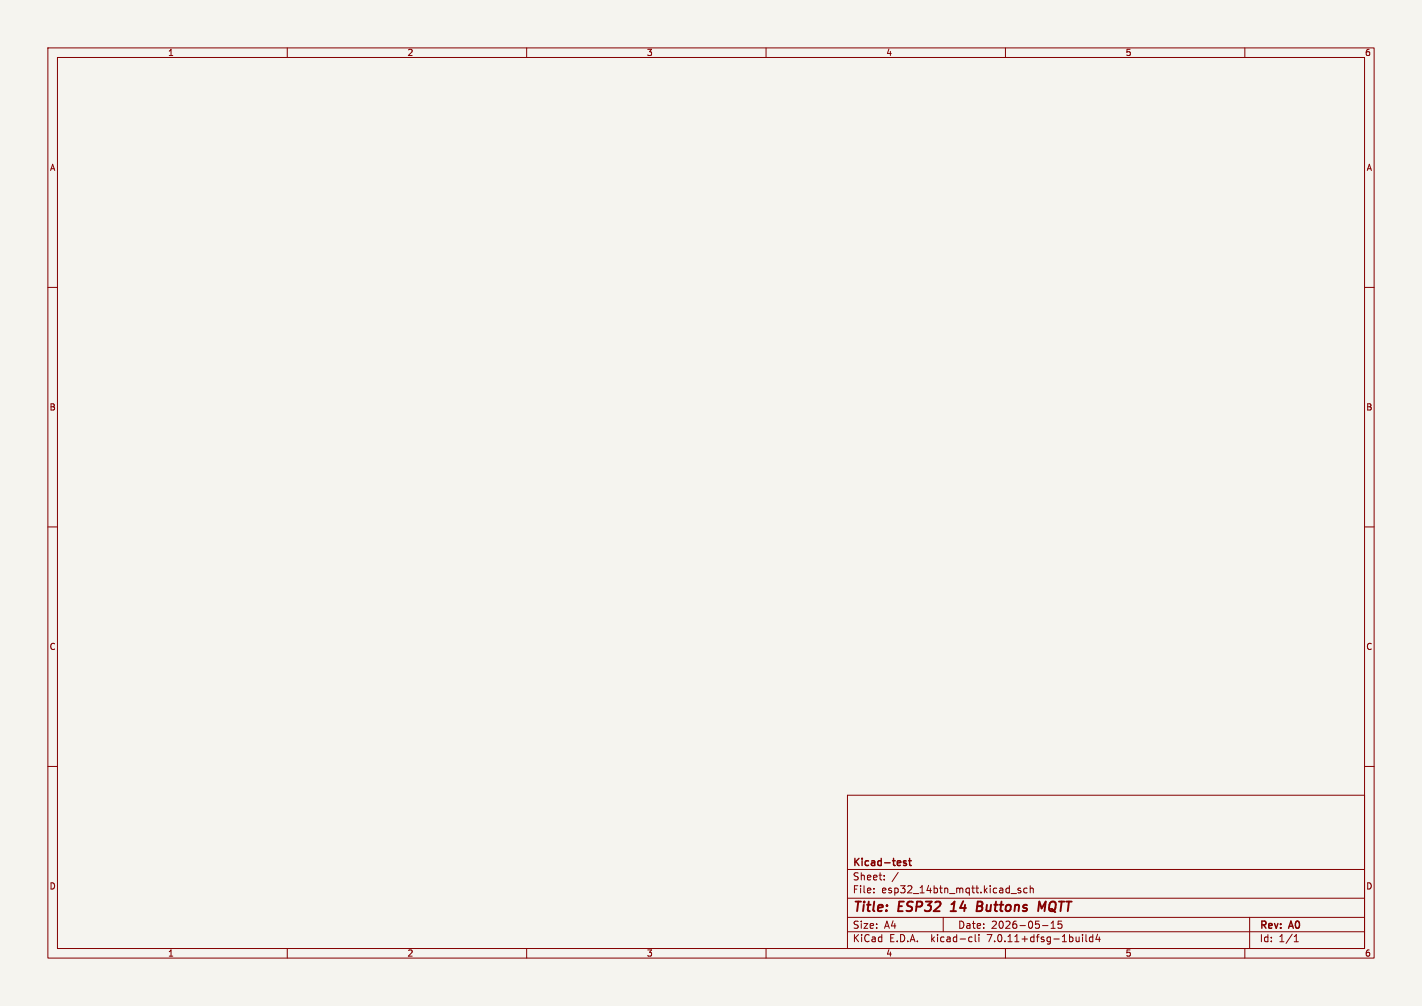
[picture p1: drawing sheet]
<svg xmlns="http://www.w3.org/2000/svg" width="297mm" height="210mm" viewBox="0 0 297 210" stroke-linecap="round" stroke-linejoin="round" font-family="sans-serif">
<path d="M0 0h297v210h-297z" fill="#f5f4ef" stroke="#f5f4ef" stroke-width=".21"/>
<g fill="none" stroke="#840000" stroke-width=".21">
<path d="M10 10h277v190h-277zM12 12h273v186h-273zM60 10v2M110 10v2M160 10v2M210 10v2M260 10v2M10 60h2M285 60h2M10 110h2M285 110h2M10 160h2"/>
<path d="M285 160h2M177 166h108v32h-108zM60 198v2M110 198v2M160 198v2M177 194.5h108M177 191.5h108M177 187.5h108M177 181.5h108M182.5 186.3v.1M182.5 185.5v.1M184.7 183.6v.1"/>
<path d="M184.7 182.8v.1M187.6 182.1l-1.3 2M197 191.5v3M202.6 195.6l.4 .1M203 196.5l-.4 .1M203.7 195.1v1.3l.2 .2M204.5 195.1v.1M204.5 195.6v1M210 198v2M211.2 186.5h1.1M213.2 185.5l-.4-.1-.2 .2 .1 .2 .5 .2v.3h-.6M214.5 185.5l-.4-.1-.3 .3 .2 .6h.5"/>
<path d="M215.2 185.5l.2-.1 .3 .1 .1 .9M215.2 184.9v1.5M217.7 193.2h1.2M219.5 193.8h.9M219.5 192.7l.5-.4v1.5M221.7 192.3h-.7v.7l.2-.1h.5l.1 .3-.1 .5-.2 .1-.5-.1M226.1 195.1v.1M226.1 195.6v1M226.8 195.1v1.3l.2 .2M228.2 195.7l-.4-.1-.3 .3 .2 .6h.5M228.2 195.1v1.5M229.2 195l-.3 1.1h.9"/>
<path d="M229.6 195.6v1M260 198v2M261 191.5v6.5M270.3 196.6h.9M270.3 195.5l.4-.4v1.5"/>
</g>
<path d="M198.5 190.2h1.2M199.1 188.5l-.4 .3M204.1 189.2h.7M204.8 189.2l.2 .1M204.9 188.2h-.7l-.2 2 .9-.1M205 189.1l-.2 .1M217.1 188.2l.5 1.4 .8-1.4-.2 2" fill="none" stroke="#840000" stroke-width=".4"/>
<path d="M188.8 179.8h.5M189.8 179.7h.5M190 179.2v1.3l.3 .2M188.8 180.1l.5 .2v.2l-.2 .2-.4-.1" fill="none" stroke="#840000" stroke-width=".3"/>
<g font-size="2.8" fill="#840000">
<text x="178" y="190.9">Title:</text>
<text x="187.7" y="190.9">ESP32</text>
<text x="199.5" y="190.9">14</text>
<text x="205.6" y="190.9">Buttons</text>
<text x="219.3" y="190.9">MQTT</text>
</g>
<g font-size="2.1" fill="#840000">
<text x="178" y="184">Sheet:</text>
<text x="178" y="181.2">Kicad-test</text>
<text x="178" y="186.7">File:</text>
<text x="184.1" y="186.7">esp32_14btn_mqtt.kicad_sch</text>
<text x="178" y="196.9">KiCad</text>
<text x="178" y="194.1">Size:</text>
<text x="184.7" y="194.1">A4</text>
<text x="185.7" y="196.9">E.D.A.</text>
<text x="194.6" y="196.9">kicad-cli</text>
<text x="200" y="194.1">Date:</text>
<text x="206.5" y="196.9">7.0.11+dfsg-1build4</text>
<text x="207" y="194.1">2026-05-15</text>
<text x="263" y="194.3">Rev:</text>
<text x="263" y="196.9">Id:</text>
<text x="267.1" y="196.9">1/1</text>
<text x="269.4" y="194.3">A0</text>
</g>
<g font-size="1.8" fill="#840000">
<text x="35" y="11.9">1</text>
<text x="85" y="11.9">2</text>
<text x="135" y="11.9">3</text>
<text x="185" y="11.9">4</text>
<text x="235" y="11.9">5</text>
<text x="285" y="11.9">6</text>
<text x="10.3" y="35.9">A</text>
<text x="285.3" y="35.9">A</text>
<text x="10.3" y="85.9">B</text>
<text x="285.3" y="85.9">B</text>
<text x="10.3" y="135.9">C</text>
<text x="285.3" y="135.9">C</text>
<text x="10.3" y="185.9">D</text>
<text x="285.3" y="185.9">D</text>
<text x="35" y="199.9">1</text>
<text x="85" y="199.9">2</text>
<text x="135" y="199.9">3</text>
<text x="185" y="199.9">4</text>
<text x="235" y="199.9">5</text>
<text x="285" y="199.9">6</text>
</g>
</svg>
